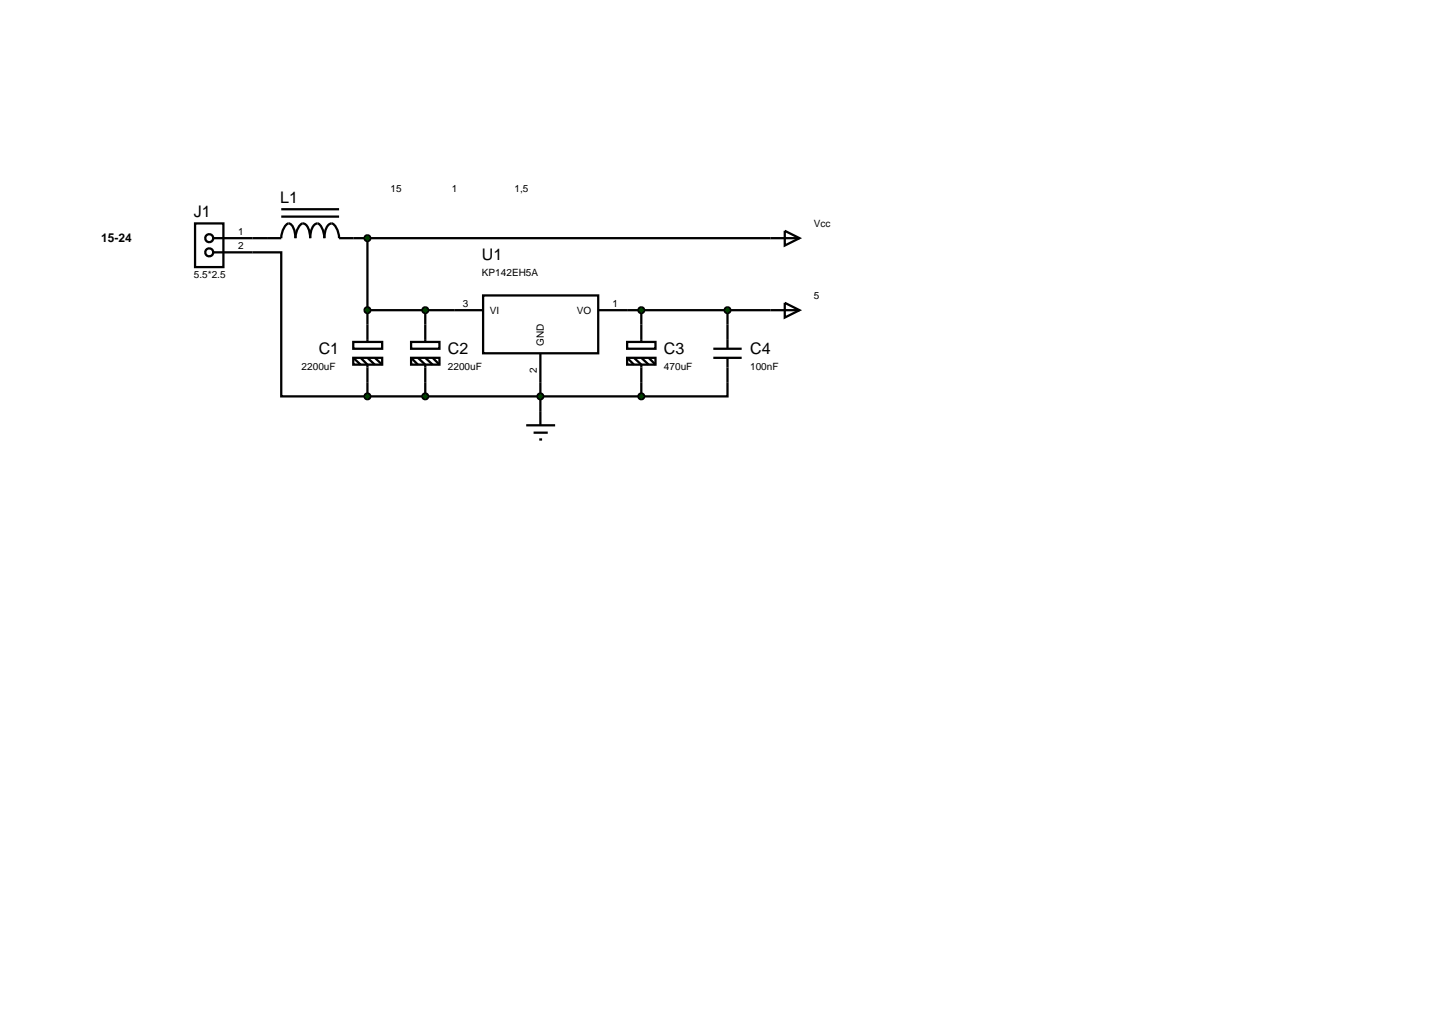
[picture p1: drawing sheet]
<svg xmlns="http://www.w3.org/2000/svg" width="257mm" height="180mm" viewBox="0 0 257 180" stroke-linecap="round" stroke-linejoin="round" font-family="sans-serif">
<g fill="none" stroke="#000" stroke-width=".4">
<path d="M34.4 39.4h5v7.7h-5zM49.6 38.2h10.2M49.6 36.9h10.2M37.7 44.5h11.9v25.4h15.2M37.7 42h11.9a2.79 2.79 0 0 1 1.3-2.6 1.5 1.5 0 0 1 1 1.3l.2 1.3a2.79 2.79 0 0 1 1.3-2.6 1.5 1.5 0 0 1 1.1 1.3l.2 1.3a3.2 3.2 0 0 1 .9-2.5l.4-.1a2.77 2.77 0 0 1 1.2 2.6 3.2 3.2 0 0 1 .9-2.5 .9 .9 0 0 1 1.2 .7l.4 1.2 .1 .6h76.1M64.8 42v18.3M64.8 54.7h20.4M75 54.7v5.6M85.2 52.1h20.3v10.2h-20.3zM105.5 54.7h30.4M113.1 54.7v2.5M128.3 54.7v2.5"/>
<path d="M62.3 60.3h5.1v1.2h-5.1zM62.3 63.1h5.1v1.2h-5.1zM62.3 63.1l1.3 1.2M63.6 63.1l1.2 1.2v5.6M64.8 69.9h48.3M64.8 63.1l1.3 1.2M66.1 63.1l1.3 1.2M72.5 60.3h5v1.2h-5zM72.5 63.1h5v1.2h-5zM72.5 63.1l1.2 1.2M73.7 63.1l1.3 1.2v5.6M75 63.1l1.3 1.2"/>
<path d="M76.3 63.1l1.2 1.2M95.3 62.3v10.2M113.1 67.4v2.5M128.3 67.4v2.5h-15.2"/>
<circle cx="36.9" cy="42" r=".7"/>
<circle cx="36.9" cy="44.5" r=".7"/>
</g>
<g fill="#004000" stroke="#000" stroke-width=".4">
<path d="M64.4 54.4l.4-.2-.5 .5zM64.8 54.2l.4 .2 .1 .3zM64.8 55.2l.5-.5-.1 .3zM64.3 54.7l.5 .5-.4-.2z"/>
<path d="M64.5 69.5l.3-.1-.5 .5zM64.8 69.4l.4 .2 .1 .3zM64.8 70.4l.5-.5-.1 .3zM64.3 69.9l.5 .5-.4-.2z"/>
<path d="M74.7 69.5l.3-.1-.5 .5zM75 69.4l.4 .2 .1 .3zM75 70.4l.5-.5-.2 .4zM74.5 69.9l.5 .5-.4-.2z"/>
<path d="M74.6 54.4l.4-.2-.5 .5zM75 54.2l.3 .1 .2 .4zM75 55.2l.5-.5-.2 .4zM74.5 54.7l.5 .5-.4-.2z"/>
</g>
<g fill="#004000">
<path d="M64.3 54.7l.5-.5 .5 .5-.5 .5z"/>
<path d="M64.8 69.4l.5 .5-.5 .5-.5-.5z"/>
<path d="M75 69.4l.5 .5-.5 .5-.5-.5z"/>
<path d="M74.5 54.7l.5-.5 .5 .5-.5 .5z"/>
</g>
<path d="M113.1 57.2v3.1M110.6 60.3h5v1.2h-5zM110.6 63.1h5v1.2h-5zM110.6 63.1l1.2 1.2M111.8 63.1l1.3 1.2v3.1M113.1 63.1l1.3 1.2M114.4 63.1l1.2 1.2" fill="none" stroke="#000" stroke-width=".4"/>
<path d="M95 69.5l.3-.1-.5 .5zM95.3 69.4l.4 .2 .1 .3zM95.8 69.9l-.1 .3-.4 .2zM94.8 69.9l.5 .5-.3-.1z" fill="#004000" stroke="#000" stroke-width=".4"/>
<path d="M94.8 69.9l.5-.5 .5 .5-.5 .5z" fill="#004000"/>
<path d="M128.3 57.2v4.3M125.8 63.1h5M125.8 61.5h5M128.3 63.1v4.3" fill="none" stroke="#000" stroke-width=".4"/>
<g fill="#004000" stroke="#000" stroke-width=".4">
<path d="M112.8 69.5l.3-.1-.5 .5zM113.1 69.4l.4 .2 .1 .3zM113.1 70.4l.5-.5-.2 .4zM112.6 69.9l.5 .5-.3-.1z"/>
<path d="M112.7 54.4l.4-.2-.5 .5zM113.1 54.2l.3 .1 .2 .4zM113.1 55.2l.5-.5-.2 .4zM112.6 54.7l.5 .5-.3-.1z"/>
</g>
<g fill="#004000">
<path d="M113.1 69.4l.5 .5-.5 .5-.5-.5z"/>
<path d="M112.6 54.7l.5-.5 .5 .5-.5 .5z"/>
</g>
<path d="M135.9 54.7h5.1M135.9 42h5.1M138.4 53.4l2.6 1.3-2.6 1.3zM138.4 40.7l2.6 1.3-2.6 1.3zM92.8 75h5.1M94.1 76.3h2.5M95.1 77.5h.5M95.3 72.5v2.5" fill="none" stroke="#000" stroke-width=".4"/>
<g fill="#004000" stroke="#000" stroke-width=".4">
<path d="M64.4 41.7l.4-.2-.5 .5zM64.8 41.5l.4 .2 .1 .3zM64.8 42.5l.5-.5-.1 .3zM64.3 42l.5 .5-.4-.2z"/>
<path d="M127.9 54.4l.4-.2-.5 .5zM128.3 54.2l.3 .1 .2 .4zM128.3 55.2l.5-.5-.1 .3zM127.8 54.7l.5 .5-.3-.1z"/>
</g>
<g fill="#004000">
<path d="M64.8 41.5l.5 .5-.5 .5-.5-.5z"/>
<path d="M127.8 54.7l.5-.5 .5 .5-.5 .5z"/>
</g>
<g font-size="2.8">
<text x="49.4" y="35.8">L1</text>
<text x="34.2" y="38.3">J1</text>
<text x="85" y="45.9">U1</text>
<text x="56.2" y="62.4">C1</text>
<text x="79" y="62.4">C2</text>
<text x="117.1" y="62.4">C3</text>
<text x="132.3" y="62.4">C4</text>
</g>
<text font-size="2.1" x="12.1" y="42.6">В БП 15-24 вольта</text>
<g font-size="1.8">
<text x="54.5" y="33.8">У меня дроссель 15 витков по 1 мм на торе 1,5 см</text>
<text x="42" y="41.4">1</text>
<text x="143.5" y="40">Vcc из фильтра питания</text>
<text x="42" y="43.9">2</text>
<text x="34.2" y="49.1">5.5*2.5</text>
<text x="85" y="48.7">KP142EH5A</text>
<text x="143.5" y="52.7">5 вольт из фильтра питания</text>
<text x="81.6" y="54.1">3</text>
<text x="86.4" y="55.3">VI</text>
<text x="101.7" y="55.3">VO</text>
<text x="108" y="54.1">1</text>
<text x="53.2" y="65.2">2200uF</text>
<text x="79" y="65.2">2200uF</text>
<text x="94.7" y="65.8" transform="rotate(-90 94.7 65.8)">2</text>
<text x="95.9" y="61" transform="rotate(-90 95.9 61)">GND</text>
<text x="117.1" y="65.2">470uF</text>
<text x="132.3" y="65.2">100nF</text>
</g>
</svg>
